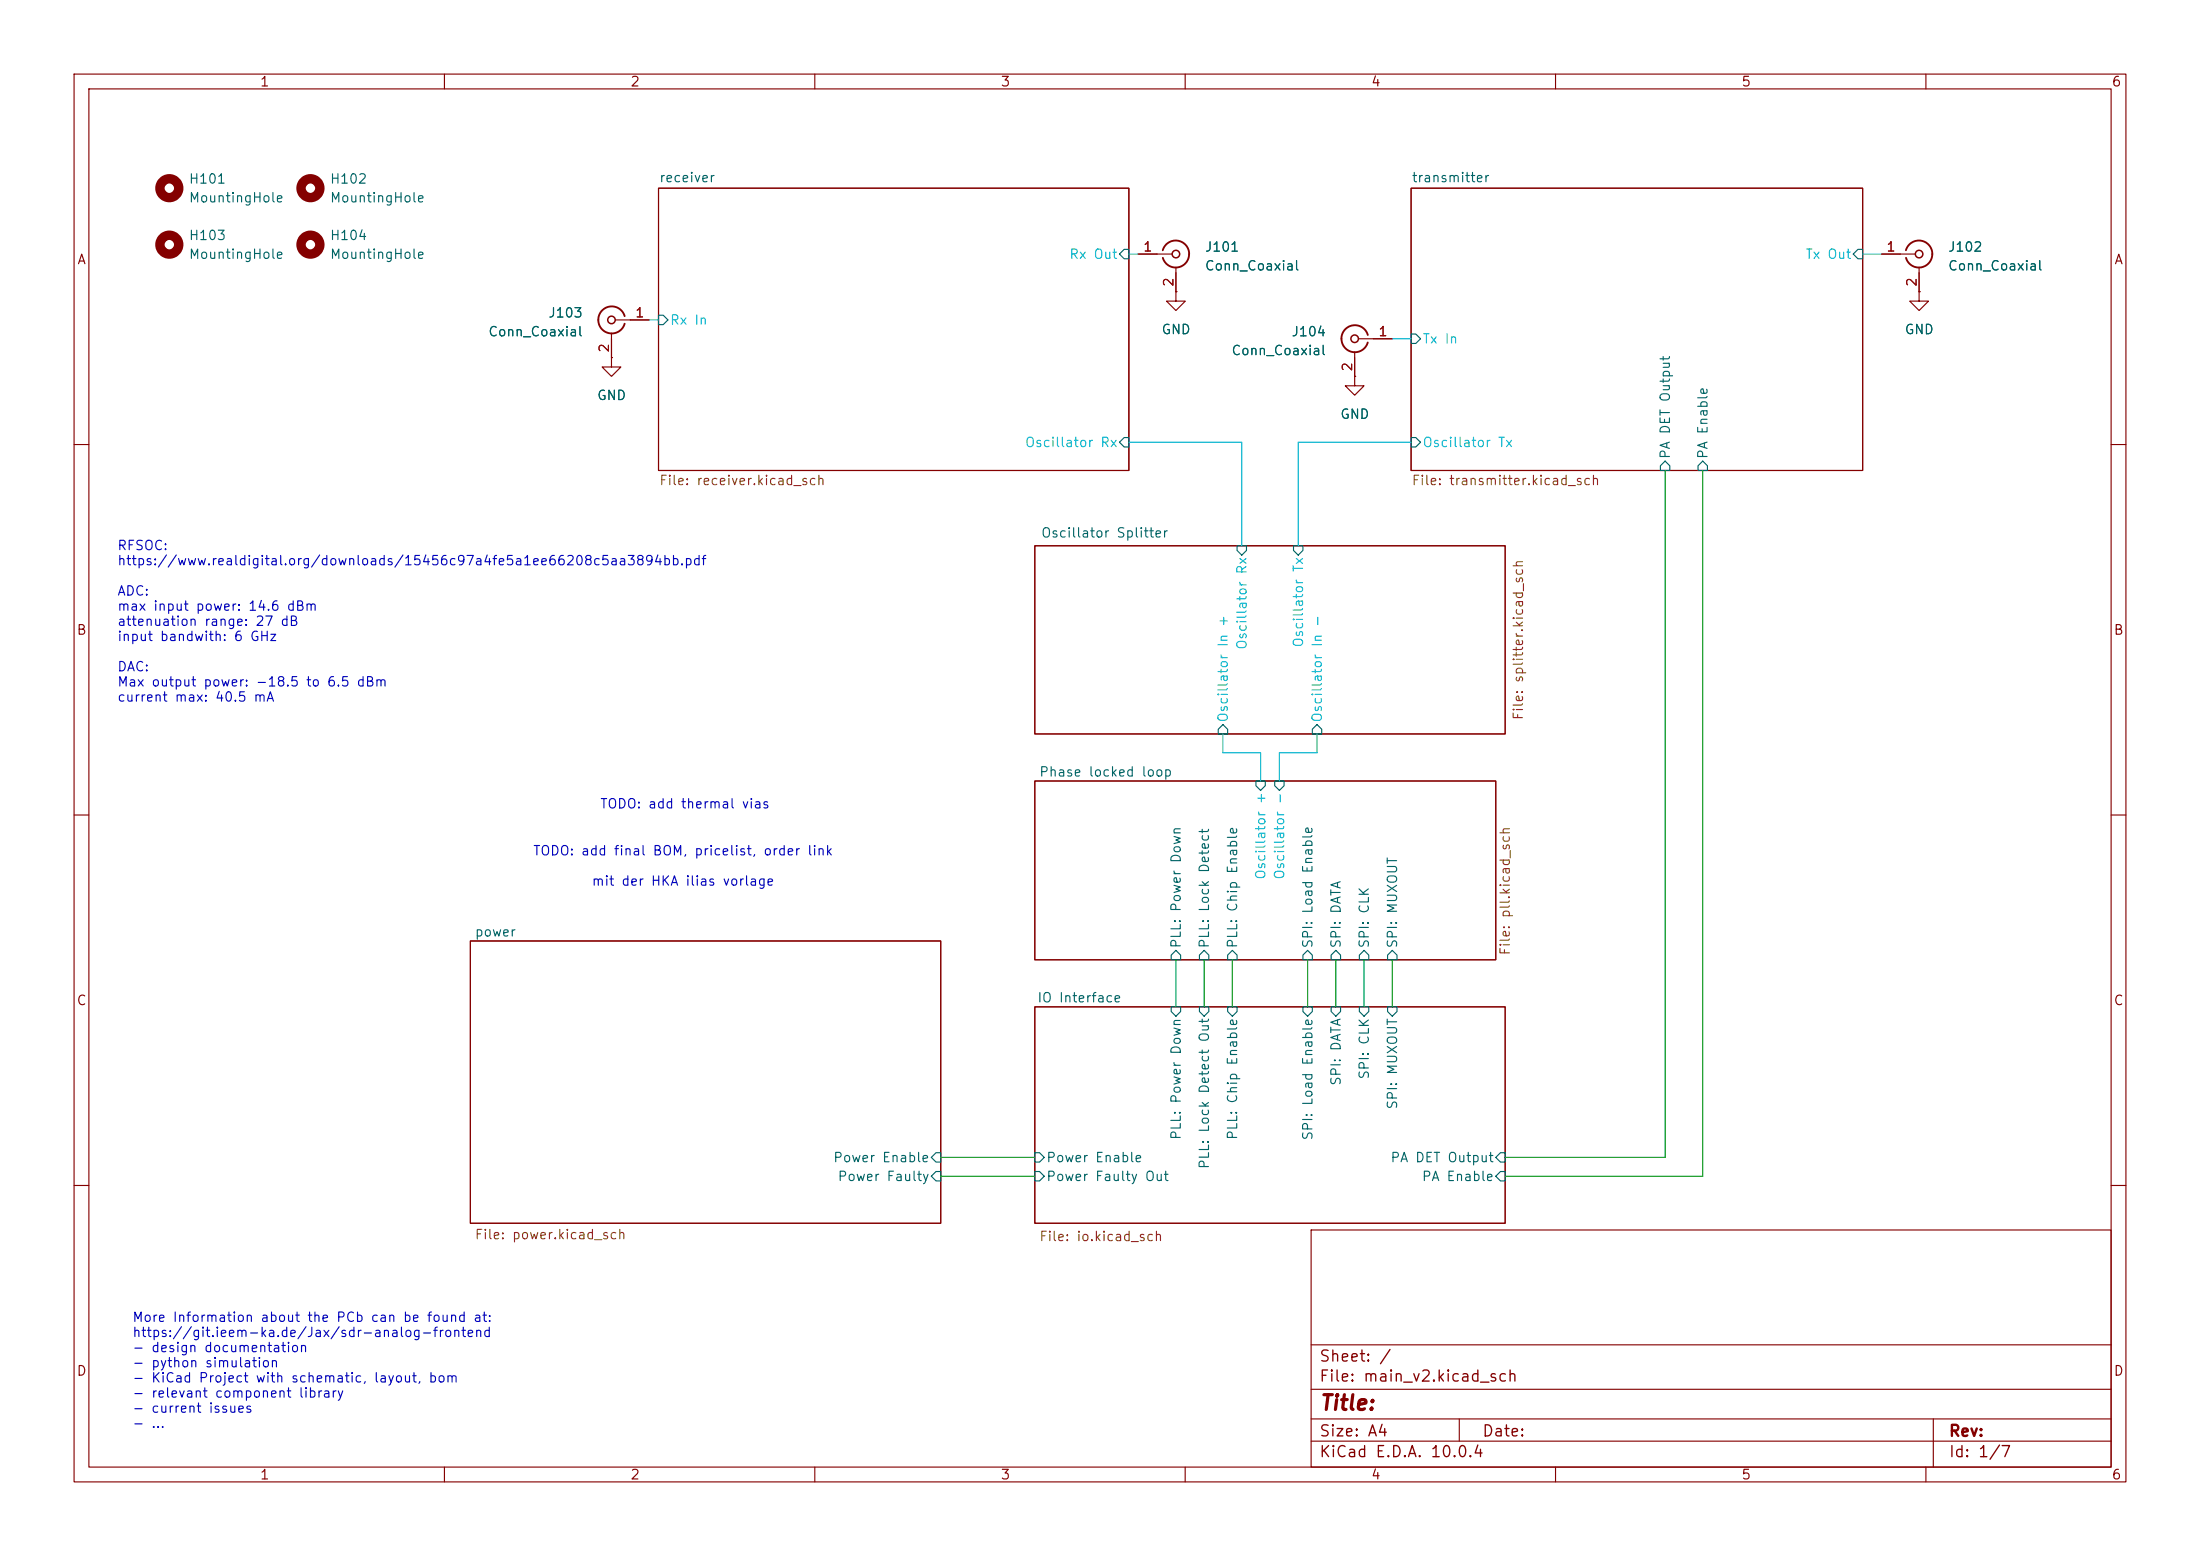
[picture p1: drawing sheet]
(kicad_sch
 (version 20260306)
 (generator "eeschema")
 (generator_version "10.0")
 (paper "A4")
 (lib_symbols
  (symbol "Connector:Conn_Coaxial"
   (pin_names
    (offset 1.016) (hide yes)) (exclude_from_sim no) (in_bom yes) (on_board yes)
   (in_pos_files yes)
   (duplicate_pin_numbers_are_jumpers no)
   (property "Reference" "J" (at 0.254 3.048 0) (show_name no) (do_not_autoplace no) (effects (font (size 1.27 1.27))))
   (property "Value" "Conn_Coaxial" (at 2.921 0 90) (show_name no) (do_not_autoplace no) (effects (font (size 1.27 1.27))))
   (property "Footprint" "" (at 0 0 0) (show_name no) (do_not_autoplace no) (hide yes) (effects (font (size 1.27 1.27))))
   (property "Datasheet" "" (at 0 0 0) (show_name no) (do_not_autoplace no) (hide yes) (effects (font (size 1.27 1.27))))
   (property "Description" "coaxial connector (BNC, SMA, SMB, SMC, Cinch/RCA, LEMO, ...)" (at 0 0 0) (show_name no) (do_not_autoplace no) (hide yes) (effects (font (size 1.27 1.27))))
   (symbol "Conn_Coaxial_0_1"
    (polyline (pts (xy -2.54 0) (xy -0.508 0)) (stroke (width 0) (type default)) (fill (type none)))
    (arc (start 1.778 0) (mid 0.222 -1.8079) (end -1.778 -0.508) (stroke (width 0.254) (type default)) (fill (type none)))
    (arc (start -1.778 0.508) (mid 0.2221 1.8084) (end 1.778 0) (stroke (width 0.254) (type default)) (fill (type none)))
    (circle (center 0 0) (radius 0.508) (stroke (width 0.2032) (type default)) (fill (type none)))
    (polyline (pts (xy 0 -2.54) (xy 0 -1.778)) (stroke (width 0) (type default)) (fill (type none))))
   (symbol "Conn_Coaxial_1_1"
    (pin passive line (at -5.08 0 0) (length 2.54) (name "In" (effects (font (size 1.27 1.27)))) (number "1" (effects (font (size 1.27 1.27)))))
    (pin passive line (at 0 -5.08 90) (length 2.54) (name "Ext" (effects (font (size 1.27 1.27)))) (number "2" (effects (font (size 1.27 1.27))))))
   (embedded_fonts no))
  (symbol "Mechanical:MountingHole"
   (pin_names
    (offset 1.016)) (exclude_from_sim no) (in_bom no) (on_board yes)
   (in_pos_files yes)
   (duplicate_pin_numbers_are_jumpers no)
   (property "Reference" "H" (at 0 5.08 0) (show_name no) (do_not_autoplace no) (effects (font (size 1.27 1.27))))
   (property "Value" "MountingHole" (at 0 3.175 0) (show_name no) (do_not_autoplace no) (effects (font (size 1.27 1.27))))
   (property "Footprint" "" (at 0 0 0) (show_name no) (do_not_autoplace no) (hide yes) (effects (font (size 1.27 1.27))))
   (property "Datasheet" "" (at 0 0 0) (show_name no) (do_not_autoplace no) (hide yes) (effects (font (size 1.27 1.27))))
   (property "Description" "Mounting Hole without connection" (at 0 0 0) (show_name no) (do_not_autoplace no) (hide yes) (effects (font (size 1.27 1.27))))
   (symbol "MountingHole_0_1"
    (circle (center 0 0) (radius 1.27) (stroke (width 1.27) (type default)) (fill (type none))))
   (embedded_fonts no))
  (symbol "power:GND"
   (power global)
   (pin_numbers (hide yes))
   (pin_names
    (offset 0) (hide yes)) (exclude_from_sim no) (in_bom yes) (on_board yes)
   (in_pos_files yes)
   (duplicate_pin_numbers_are_jumpers no)
   (property "Reference" "#PWR" (at 0 -6.35 0) (show_name no) (do_not_autoplace no) (hide yes) (effects (font (size 1.27 1.27))))
   (property "Value" "GND" (at 0 -3.81 0) (show_name no) (do_not_autoplace no) (effects (font (size 1.27 1.27))))
   (property "Footprint" "" (at 0 0 0) (show_name no) (do_not_autoplace no) (hide yes) (effects (font (size 1.27 1.27))))
   (property "Datasheet" "" (at 0 0 0) (show_name no) (do_not_autoplace no) (hide yes) (effects (font (size 1.27 1.27))))
   (property "Description" "Power symbol creates a global label with name \"GND\" , ground" (at 0 0 0) (show_name no) (do_not_autoplace no) (hide yes) (effects (font (size 1.27 1.27))))
   (symbol "GND_0_1"
    (polyline (pts (xy 0 0) (xy 0 -1.27) (xy 1.27 -1.27) (xy 0 -2.54) (xy -1.27 -1.27) (xy 0 -1.27)) (stroke (width 0) (type default)) (fill (type none))))
   (symbol "GND_1_1"
    (pin power_in line (at 0 0 270) (length 0) (name "" (effects (font (size 1.27 1.27)))) (number "1" (effects (font (size 1.27 1.27))))))
   (embedded_fonts no)))
 (text "TODO: add final BOM, pricelist, order link\n\nmit der HKA ilias vorlage"
  (exclude_from_sim no)
  (at 92.202 117.094 0)
  (effects (font (size 1.27 1.27))))
 (text "TODO: add thermal vias"
  (exclude_from_sim no)
  (at 92.456 108.712 0)
  (effects (font (size 1.27 1.27))))
 (text "More Information about the PCb can be found at:\nhttps://git.ieem-ka.de/Jax/sdr-analog-frontend\n- design documentation\n- python simulation\n- KiCad Project with schematic, layout, bom\n- relevant component library\n- current issues\n- ..."
  (exclude_from_sim no)
  (at 17.78 185.166 0)
  (effects (font (size 1.27 1.27)) (justify left)))
 (text "RFSOC:\nhttps://www.realdigital.org/downloads/15456c97a4fe5a1ee66208c5aa3894bb.pdf\n\nADC:\nmax input power: 14.6 dBm\nattenuation range: 27 dB\ninput bandwith: 6 GHz\n\nDAC:\nMax output power: -18.5 to 6.5 dBm\ncurrent max: 40.5 mA\n"
  (exclude_from_sim no)
  (at 15.748 84.074 0)
  (effects (font (size 1.27 1.27)) (justify left)))
 (wire
  (pts (xy 176.53 129.54) (xy 176.53 135.89))
  (stroke (width 0) (type default)))
 (wire
  (pts (xy 170.18 101.6) (xy 165.1 101.6))
  (stroke (width 0) (type default)))
 (wire
  (pts (xy 172.72 105.41) (xy 172.72 101.6))
  (stroke (width 0) (type default)))
 (wire
  (pts (xy 180.34 129.54) (xy 180.34 135.89))
  (stroke (width 0) (type default)))
 (wire
  (pts (xy 224.79 63.5) (xy 224.79 156.21))
  (stroke (width 0) (type default)))
 (wire
  (pts (xy 127 156.21) (xy 139.7 156.21))
  (stroke (width 0) (type default)))
 (wire
  (pts (xy 175.26 59.69) (xy 190.5 59.69))
  (stroke (width 0) (type default)))
 (wire
  (pts (xy 172.72 101.6) (xy 177.8 101.6))
  (stroke (width 0) (type default)))
 (wire
  (pts (xy 229.87 63.5) (xy 229.87 158.75))
  (stroke (width 0) (type default)))
 (wire
  (pts (xy 254 34.29) (xy 251.46 34.29))
  (stroke (width 0) (type default)))
 (wire
  (pts (xy 152.4 59.69) (xy 167.64 59.69))
  (stroke (width 0) (type default)))
 (wire
  (pts (xy 165.1 101.6) (xy 165.1 99.06))
  (stroke (width 0) (type default)))
 (wire
  (pts (xy 184.15 129.54) (xy 184.15 135.89))
  (stroke (width 0) (type default)))
 (wire
  (pts (xy 87.63 43.18) (xy 88.9 43.18))
  (stroke (width 0) (type default)))
 (wire
  (pts (xy 187.96 45.72) (xy 190.5 45.72))
  (stroke (width 0) (type default)))
 (wire
  (pts (xy 127 158.75) (xy 139.7 158.75))
  (stroke (width 0) (type default)))
 (wire
  (pts (xy 229.87 158.75) (xy 203.2 158.75))
  (stroke (width 0) (type default)))
 (wire
  (pts (xy 167.64 59.69) (xy 167.64 73.66))
  (stroke (width 0) (type default)))
 (wire
  (pts (xy 224.79 156.21) (xy 203.2 156.21))
  (stroke (width 0) (type default)))
 (wire
  (pts (xy 162.56 129.54) (xy 162.56 135.89))
  (stroke (width 0) (type default)))
 (wire
  (pts (xy 158.75 129.54) (xy 158.75 135.89))
  (stroke (width 0) (type default)))
 (wire
  (pts (xy 153.67 34.29) (xy 152.4 34.29))
  (stroke (width 0) (type default)))
 (wire
  (pts (xy 177.8 101.6) (xy 177.8 99.06))
  (stroke (width 0) (type default)))
 (wire
  (pts (xy 170.18 105.41) (xy 170.18 101.6))
  (stroke (width 0) (type default)))
 (wire
  (pts (xy 187.96 129.54) (xy 187.96 135.89))
  (stroke (width 0) (type default)))
 (wire
  (pts (xy 175.26 59.69) (xy 175.26 73.66))
  (stroke (width 0) (type default)))
 (wire
  (pts (xy 166.37 129.54) (xy 166.37 135.89))
  (stroke (width 0) (type default)))
 (symbol
  (lib_id "Mechanical:MountingHole")
  (at 22.86 33.02 0)
  (unit 1)
  (body_style 1)
  (exclude_from_sim no)
  (in_bom no)
  (on_board yes)
  (in_pos_files yes)
  (dnp no)
  (fields_autoplaced yes)
  (property "Reference" "H103" (at 25.4 31.7499 0) (show_name no) (do_not_autoplace no) (effects (font (size 1.27 1.27)) (justify left)))
  (property "Value" "MountingHole" (at 25.4 34.2899 0) (show_name no) (do_not_autoplace no) (effects (font (size 1.27 1.27)) (justify left)))
  (property "Footprint" "MountingHole:MountingHole_2.2mm_M2" (at 22.86 33.02 0) (hide yes) (show_name no) (do_not_autoplace no) (effects (font (size 1.27 1.27))))
  (property "Datasheet" "" (at 22.86 33.02 0) (hide yes) (show_name no) (do_not_autoplace no) (effects (font (size 1.27 1.27))))
  (property "Description" "Mounting Hole without connection" (at 22.86 33.02 0) (hide yes) (show_name no) (do_not_autoplace no) (effects (font (size 1.27 1.27))))
  (property "Availability" "" (at 22.86 33.02 0) (hide yes) (show_name no) (do_not_autoplace no) (effects (font (size 1.27 1.27))))
  (property "Check_prices" "" (at 22.86 33.02 0) (hide yes) (show_name no) (do_not_autoplace no) (effects (font (size 1.27 1.27))))
  (property "MANUFACTURER" "" (at 22.86 33.02 0) (hide yes) (show_name no) (do_not_autoplace no) (effects (font (size 1.27 1.27))))
  (property "MAXIMUM_PACKAGE_HEIGHT" "" (at 22.86 33.02 0) (hide yes) (show_name no) (do_not_autoplace no) (effects (font (size 1.27 1.27))))
  (property "MF" "" (at 22.86 33.02 0) (hide yes) (show_name no) (do_not_autoplace no) (effects (font (size 1.27 1.27))))
  (property "MP" "" (at 22.86 33.02 0) (hide yes) (show_name no) (do_not_autoplace no) (effects (font (size 1.27 1.27))))
  (property "PARTREV" "" (at 22.86 33.02 0) (hide yes) (show_name no) (do_not_autoplace no) (effects (font (size 1.27 1.27))))
  (property "Price" "" (at 22.86 33.02 0) (hide yes) (show_name no) (do_not_autoplace no) (effects (font (size 1.27 1.27))))
  (property "SNAPEDA_PN" "" (at 22.86 33.02 0) (hide yes) (show_name no) (do_not_autoplace no) (effects (font (size 1.27 1.27))))
  (property "STANDARD" "" (at 22.86 33.02 0) (hide yes) (show_name no) (do_not_autoplace no) (effects (font (size 1.27 1.27))))
  (property "Size" "" (at 22.86 33.02 0) (hide yes) (show_name no) (do_not_autoplace no) (effects (font (size 1.27 1.27))))
  (property "SnapEDA_Link" "" (at 22.86 33.02 0) (hide yes) (show_name no) (do_not_autoplace no) (effects (font (size 1.27 1.27)))))
 (symbol
  (lib_id "Connector:Conn_Coaxial")
  (at 82.55 43.18 0)
  (mirror y)
  (unit 1)
  (body_style 1)
  (exclude_from_sim no)
  (in_bom yes)
  (on_board yes)
  (in_pos_files yes)
  (dnp no)
  (property "Reference" "J103" (at 78.74 42.2031 0) (show_name no) (do_not_autoplace no) (effects (font (size 1.27 1.27)) (justify left)))
  (property "Value" "Conn_Coaxial" (at 78.74 44.7431 0) (show_name no) (do_not_autoplace no) (effects (font (size 1.27 1.27)) (justify left)))
  (property "Footprint" "Connector_Coaxial:SMA_Amphenol_132289_EdgeMount" (at 82.55 43.18 0) (hide yes) (show_name no) (do_not_autoplace no) (effects (font (size 1.27 1.27))))
  (property "Datasheet" "" (at 82.55 43.18 0) (hide yes) (show_name no) (do_not_autoplace no) (effects (font (size 1.27 1.27))))
  (property "Description" "coaxial connector (BNC, SMA, SMB, SMC, Cinch/RCA, LEMO, ...)" (at 82.55 43.18 0) (hide yes) (show_name no) (do_not_autoplace no) (effects (font (size 1.27 1.27))))
  (property "Availability" "" (at 82.55 43.18 0) (hide yes) (show_name no) (do_not_autoplace no) (effects (font (size 1.27 1.27))))
  (property "Check_prices" "" (at 82.55 43.18 0) (hide yes) (show_name no) (do_not_autoplace no) (effects (font (size 1.27 1.27))))
  (property "MANUFACTURER" "" (at 82.55 43.18 0) (hide yes) (show_name no) (do_not_autoplace no) (effects (font (size 1.27 1.27))))
  (property "MAXIMUM_PACKAGE_HEIGHT" "" (at 82.55 43.18 0) (hide yes) (show_name no) (do_not_autoplace no) (effects (font (size 1.27 1.27))))
  (property "MF" "" (at 82.55 43.18 0) (hide yes) (show_name no) (do_not_autoplace no) (effects (font (size 1.27 1.27))))
  (property "MP" "" (at 82.55 43.18 0) (hide yes) (show_name no) (do_not_autoplace no) (effects (font (size 1.27 1.27))))
  (property "PARTREV" "" (at 82.55 43.18 0) (hide yes) (show_name no) (do_not_autoplace no) (effects (font (size 1.27 1.27))))
  (property "Price" "" (at 82.55 43.18 0) (hide yes) (show_name no) (do_not_autoplace no) (effects (font (size 1.27 1.27))))
  (property "SNAPEDA_PN" "" (at 82.55 43.18 0) (hide yes) (show_name no) (do_not_autoplace no) (effects (font (size 1.27 1.27))))
  (property "STANDARD" "" (at 82.55 43.18 0) (hide yes) (show_name no) (do_not_autoplace no) (effects (font (size 1.27 1.27))))
  (property "Size" "" (at 82.55 43.18 0) (hide yes) (show_name no) (do_not_autoplace no) (effects (font (size 1.27 1.27))))
  (property "SnapEDA_Link" "" (at 82.55 43.18 0) (hide yes) (show_name no) (do_not_autoplace no) (effects (font (size 1.27 1.27))))
  (pin "1")
  (pin "2"))
 (symbol
  (lib_id "Mechanical:MountingHole")
  (at 41.91 33.02 0)
  (unit 1)
  (body_style 1)
  (exclude_from_sim no)
  (in_bom no)
  (on_board yes)
  (in_pos_files yes)
  (dnp no)
  (fields_autoplaced yes)
  (property "Reference" "H104" (at 44.45 31.7499 0) (show_name no) (do_not_autoplace no) (effects (font (size 1.27 1.27)) (justify left)))
  (property "Value" "MountingHole" (at 44.45 34.2899 0) (show_name no) (do_not_autoplace no) (effects (font (size 1.27 1.27)) (justify left)))
  (property "Footprint" "MountingHole:MountingHole_2.2mm_M2" (at 41.91 33.02 0) (hide yes) (show_name no) (do_not_autoplace no) (effects (font (size 1.27 1.27))))
  (property "Datasheet" "" (at 41.91 33.02 0) (hide yes) (show_name no) (do_not_autoplace no) (effects (font (size 1.27 1.27))))
  (property "Description" "Mounting Hole without connection" (at 41.91 33.02 0) (hide yes) (show_name no) (do_not_autoplace no) (effects (font (size 1.27 1.27))))
  (property "Availability" "" (at 41.91 33.02 0) (hide yes) (show_name no) (do_not_autoplace no) (effects (font (size 1.27 1.27))))
  (property "Check_prices" "" (at 41.91 33.02 0) (hide yes) (show_name no) (do_not_autoplace no) (effects (font (size 1.27 1.27))))
  (property "MANUFACTURER" "" (at 41.91 33.02 0) (hide yes) (show_name no) (do_not_autoplace no) (effects (font (size 1.27 1.27))))
  (property "MAXIMUM_PACKAGE_HEIGHT" "" (at 41.91 33.02 0) (hide yes) (show_name no) (do_not_autoplace no) (effects (font (size 1.27 1.27))))
  (property "MF" "" (at 41.91 33.02 0) (hide yes) (show_name no) (do_not_autoplace no) (effects (font (size 1.27 1.27))))
  (property "MP" "" (at 41.91 33.02 0) (hide yes) (show_name no) (do_not_autoplace no) (effects (font (size 1.27 1.27))))
  (property "PARTREV" "" (at 41.91 33.02 0) (hide yes) (show_name no) (do_not_autoplace no) (effects (font (size 1.27 1.27))))
  (property "Price" "" (at 41.91 33.02 0) (hide yes) (show_name no) (do_not_autoplace no) (effects (font (size 1.27 1.27))))
  (property "SNAPEDA_PN" "" (at 41.91 33.02 0) (hide yes) (show_name no) (do_not_autoplace no) (effects (font (size 1.27 1.27))))
  (property "STANDARD" "" (at 41.91 33.02 0) (hide yes) (show_name no) (do_not_autoplace no) (effects (font (size 1.27 1.27))))
  (property "Size" "" (at 41.91 33.02 0) (hide yes) (show_name no) (do_not_autoplace no) (effects (font (size 1.27 1.27))))
  (property "SnapEDA_Link" "" (at 41.91 33.02 0) (hide yes) (show_name no) (do_not_autoplace no) (effects (font (size 1.27 1.27)))))
 (symbol
  (lib_id "Connector:Conn_Coaxial")
  (at 158.75 34.29 0)
  (unit 1)
  (body_style 1)
  (exclude_from_sim no)
  (in_bom yes)
  (on_board yes)
  (in_pos_files yes)
  (dnp no)
  (property "Reference" "J101" (at 162.56 33.3131 0) (show_name no) (do_not_autoplace no) (effects (font (size 1.27 1.27)) (justify left)))
  (property "Value" "Conn_Coaxial" (at 162.56 35.8531 0) (show_name no) (do_not_autoplace no) (effects (font (size 1.27 1.27)) (justify left)))
  (property "Footprint" "Connector_Coaxial:SMA_Amphenol_132289_EdgeMount" (at 158.75 34.29 0) (hide yes) (show_name no) (do_not_autoplace no) (effects (font (size 1.27 1.27))))
  (property "Datasheet" "" (at 158.75 34.29 0) (hide yes) (show_name no) (do_not_autoplace no) (effects (font (size 1.27 1.27))))
  (property "Description" "coaxial connector (BNC, SMA, SMB, SMC, Cinch/RCA, LEMO, ...)" (at 158.75 34.29 0) (hide yes) (show_name no) (do_not_autoplace no) (effects (font (size 1.27 1.27))))
  (property "Availability" "" (at 158.75 34.29 0) (hide yes) (show_name no) (do_not_autoplace no) (effects (font (size 1.27 1.27))))
  (property "Check_prices" "" (at 158.75 34.29 0) (hide yes) (show_name no) (do_not_autoplace no) (effects (font (size 1.27 1.27))))
  (property "MANUFACTURER" "" (at 158.75 34.29 0) (hide yes) (show_name no) (do_not_autoplace no) (effects (font (size 1.27 1.27))))
  (property "MAXIMUM_PACKAGE_HEIGHT" "" (at 158.75 34.29 0) (hide yes) (show_name no) (do_not_autoplace no) (effects (font (size 1.27 1.27))))
  (property "MF" "" (at 158.75 34.29 0) (hide yes) (show_name no) (do_not_autoplace no) (effects (font (size 1.27 1.27))))
  (property "MP" "" (at 158.75 34.29 0) (hide yes) (show_name no) (do_not_autoplace no) (effects (font (size 1.27 1.27))))
  (property "PARTREV" "" (at 158.75 34.29 0) (hide yes) (show_name no) (do_not_autoplace no) (effects (font (size 1.27 1.27))))
  (property "Price" "" (at 158.75 34.29 0) (hide yes) (show_name no) (do_not_autoplace no) (effects (font (size 1.27 1.27))))
  (property "SNAPEDA_PN" "" (at 158.75 34.29 0) (hide yes) (show_name no) (do_not_autoplace no) (effects (font (size 1.27 1.27))))
  (property "STANDARD" "" (at 158.75 34.29 0) (hide yes) (show_name no) (do_not_autoplace no) (effects (font (size 1.27 1.27))))
  (property "Size" "" (at 158.75 34.29 0) (hide yes) (show_name no) (do_not_autoplace no) (effects (font (size 1.27 1.27))))
  (property "SnapEDA_Link" "" (at 158.75 34.29 0) (hide yes) (show_name no) (do_not_autoplace no) (effects (font (size 1.27 1.27))))
  (pin "1")
  (pin "2"))
 (symbol
  (lib_id "power:GND")
  (at 182.88 50.8 0)
  (mirror y)
  (unit 1)
  (body_style 1)
  (exclude_from_sim no)
  (in_bom yes)
  (on_board yes)
  (in_pos_files yes)
  (dnp no)
  (fields_autoplaced yes)
  (property "Reference" "#PWR0104" (at 182.88 57.15 0) (hide yes) (show_name no) (do_not_autoplace no) (effects (font (size 1.27 1.27))))
  (property "Value" "GND" (at 182.88 55.88 0) (show_name no) (do_not_autoplace no) (effects (font (size 1.27 1.27))))
  (property "Footprint" "" (at 182.88 50.8 0) (hide yes) (show_name no) (do_not_autoplace no) (effects (font (size 1.27 1.27))))
  (property "Datasheet" "" (at 182.88 50.8 0) (hide yes) (show_name no) (do_not_autoplace no) (effects (font (size 1.27 1.27))))
  (property "Description" "Power symbol creates a global label with name \"GND\" , ground" (at 182.88 50.8 0) (hide yes) (show_name no) (do_not_autoplace no) (effects (font (size 1.27 1.27))))
  (pin "1"))
 (symbol
  (lib_id "power:GND")
  (at 259.08 39.37 0)
  (unit 1)
  (body_style 1)
  (exclude_from_sim no)
  (in_bom yes)
  (on_board yes)
  (in_pos_files yes)
  (dnp no)
  (fields_autoplaced yes)
  (property "Reference" "#PWR0102" (at 259.08 45.72 0) (hide yes) (show_name no) (do_not_autoplace no) (effects (font (size 1.27 1.27))))
  (property "Value" "GND" (at 259.08 44.45 0) (show_name no) (do_not_autoplace no) (effects (font (size 1.27 1.27))))
  (property "Footprint" "" (at 259.08 39.37 0) (hide yes) (show_name no) (do_not_autoplace no) (effects (font (size 1.27 1.27))))
  (property "Datasheet" "" (at 259.08 39.37 0) (hide yes) (show_name no) (do_not_autoplace no) (effects (font (size 1.27 1.27))))
  (property "Description" "Power symbol creates a global label with name \"GND\" , ground" (at 259.08 39.37 0) (hide yes) (show_name no) (do_not_autoplace no) (effects (font (size 1.27 1.27))))
  (pin "1"))
 (symbol
  (lib_id "Connector:Conn_Coaxial")
  (at 182.88 45.72 0)
  (mirror y)
  (unit 1)
  (body_style 1)
  (exclude_from_sim no)
  (in_bom yes)
  (on_board yes)
  (in_pos_files yes)
  (dnp no)
  (property "Reference" "J104" (at 179.07 44.7431 0) (show_name no) (do_not_autoplace no) (effects (font (size 1.27 1.27)) (justify left)))
  (property "Value" "Conn_Coaxial" (at 179.07 47.2831 0) (show_name no) (do_not_autoplace no) (effects (font (size 1.27 1.27)) (justify left)))
  (property "Footprint" "Connector_Coaxial:SMA_Amphenol_132289_EdgeMount" (at 182.88 45.72 0) (hide yes) (show_name no) (do_not_autoplace no) (effects (font (size 1.27 1.27))))
  (property "Datasheet" "" (at 182.88 45.72 0) (hide yes) (show_name no) (do_not_autoplace no) (effects (font (size 1.27 1.27))))
  (property "Description" "coaxial connector (BNC, SMA, SMB, SMC, Cinch/RCA, LEMO, ...)" (at 182.88 45.72 0) (hide yes) (show_name no) (do_not_autoplace no) (effects (font (size 1.27 1.27))))
  (property "Availability" "" (at 182.88 45.72 0) (hide yes) (show_name no) (do_not_autoplace no) (effects (font (size 1.27 1.27))))
  (property "Check_prices" "" (at 182.88 45.72 0) (hide yes) (show_name no) (do_not_autoplace no) (effects (font (size 1.27 1.27))))
  (property "MANUFACTURER" "" (at 182.88 45.72 0) (hide yes) (show_name no) (do_not_autoplace no) (effects (font (size 1.27 1.27))))
  (property "MAXIMUM_PACKAGE_HEIGHT" "" (at 182.88 45.72 0) (hide yes) (show_name no) (do_not_autoplace no) (effects (font (size 1.27 1.27))))
  (property "MF" "" (at 182.88 45.72 0) (hide yes) (show_name no) (do_not_autoplace no) (effects (font (size 1.27 1.27))))
  (property "MP" "" (at 182.88 45.72 0) (hide yes) (show_name no) (do_not_autoplace no) (effects (font (size 1.27 1.27))))
  (property "PARTREV" "" (at 182.88 45.72 0) (hide yes) (show_name no) (do_not_autoplace no) (effects (font (size 1.27 1.27))))
  (property "Price" "" (at 182.88 45.72 0) (hide yes) (show_name no) (do_not_autoplace no) (effects (font (size 1.27 1.27))))
  (property "SNAPEDA_PN" "" (at 182.88 45.72 0) (hide yes) (show_name no) (do_not_autoplace no) (effects (font (size 1.27 1.27))))
  (property "STANDARD" "" (at 182.88 45.72 0) (hide yes) (show_name no) (do_not_autoplace no) (effects (font (size 1.27 1.27))))
  (property "Size" "" (at 182.88 45.72 0) (hide yes) (show_name no) (do_not_autoplace no) (effects (font (size 1.27 1.27))))
  (property "SnapEDA_Link" "" (at 182.88 45.72 0) (hide yes) (show_name no) (do_not_autoplace no) (effects (font (size 1.27 1.27))))
  (pin "1")
  (pin "2"))
 (symbol
  (lib_id "Connector:Conn_Coaxial")
  (at 259.08 34.29 0)
  (unit 1)
  (body_style 1)
  (exclude_from_sim no)
  (in_bom yes)
  (on_board yes)
  (in_pos_files yes)
  (dnp no)
  (property "Reference" "J102" (at 262.89 33.3131 0) (show_name no) (do_not_autoplace no) (effects (font (size 1.27 1.27)) (justify left)))
  (property "Value" "Conn_Coaxial" (at 262.89 35.8531 0) (show_name no) (do_not_autoplace no) (effects (font (size 1.27 1.27)) (justify left)))
  (property "Footprint" "Connector_Coaxial:SMA_Amphenol_132289_EdgeMount" (at 259.08 34.29 0) (hide yes) (show_name no) (do_not_autoplace no) (effects (font (size 1.27 1.27))))
  (property "Datasheet" "" (at 259.08 34.29 0) (hide yes) (show_name no) (do_not_autoplace no) (effects (font (size 1.27 1.27))))
  (property "Description" "coaxial connector (BNC, SMA, SMB, SMC, Cinch/RCA, LEMO, ...)" (at 259.08 34.29 0) (hide yes) (show_name no) (do_not_autoplace no) (effects (font (size 1.27 1.27))))
  (property "Availability" "" (at 259.08 34.29 0) (hide yes) (show_name no) (do_not_autoplace no) (effects (font (size 1.27 1.27))))
  (property "Check_prices" "" (at 259.08 34.29 0) (hide yes) (show_name no) (do_not_autoplace no) (effects (font (size 1.27 1.27))))
  (property "MANUFACTURER" "" (at 259.08 34.29 0) (hide yes) (show_name no) (do_not_autoplace no) (effects (font (size 1.27 1.27))))
  (property "MAXIMUM_PACKAGE_HEIGHT" "" (at 259.08 34.29 0) (hide yes) (show_name no) (do_not_autoplace no) (effects (font (size 1.27 1.27))))
  (property "MF" "" (at 259.08 34.29 0) (hide yes) (show_name no) (do_not_autoplace no) (effects (font (size 1.27 1.27))))
  (property "MP" "" (at 259.08 34.29 0) (hide yes) (show_name no) (do_not_autoplace no) (effects (font (size 1.27 1.27))))
  (property "PARTREV" "" (at 259.08 34.29 0) (hide yes) (show_name no) (do_not_autoplace no) (effects (font (size 1.27 1.27))))
  (property "Price" "" (at 259.08 34.29 0) (hide yes) (show_name no) (do_not_autoplace no) (effects (font (size 1.27 1.27))))
  (property "SNAPEDA_PN" "" (at 259.08 34.29 0) (hide yes) (show_name no) (do_not_autoplace no) (effects (font (size 1.27 1.27))))
  (property "STANDARD" "" (at 259.08 34.29 0) (hide yes) (show_name no) (do_not_autoplace no) (effects (font (size 1.27 1.27))))
  (property "Size" "" (at 259.08 34.29 0) (hide yes) (show_name no) (do_not_autoplace no) (effects (font (size 1.27 1.27))))
  (property "SnapEDA_Link" "" (at 259.08 34.29 0) (hide yes) (show_name no) (do_not_autoplace no) (effects (font (size 1.27 1.27))))
  (pin "1")
  (pin "2"))
 (symbol
  (lib_id "power:GND")
  (at 158.75 39.37 0)
  (mirror y)
  (unit 1)
  (body_style 1)
  (exclude_from_sim no)
  (in_bom yes)
  (on_board yes)
  (in_pos_files yes)
  (dnp no)
  (fields_autoplaced yes)
  (property "Reference" "#PWR0101" (at 158.75 45.72 0) (hide yes) (show_name no) (do_not_autoplace no) (effects (font (size 1.27 1.27))))
  (property "Value" "GND" (at 158.75 44.45 0) (show_name no) (do_not_autoplace no) (effects (font (size 1.27 1.27))))
  (property "Footprint" "" (at 158.75 39.37 0) (hide yes) (show_name no) (do_not_autoplace no) (effects (font (size 1.27 1.27))))
  (property "Datasheet" "" (at 158.75 39.37 0) (hide yes) (show_name no) (do_not_autoplace no) (effects (font (size 1.27 1.27))))
  (property "Description" "Power symbol creates a global label with name \"GND\" , ground" (at 158.75 39.37 0) (hide yes) (show_name no) (do_not_autoplace no) (effects (font (size 1.27 1.27))))
  (pin "1"))
 (symbol
  (lib_id "power:GND")
  (at 82.55 48.26 0)
  (mirror y)
  (unit 1)
  (body_style 1)
  (exclude_from_sim no)
  (in_bom yes)
  (on_board yes)
  (in_pos_files yes)
  (dnp no)
  (fields_autoplaced yes)
  (property "Reference" "#PWR0103" (at 82.55 54.61 0) (hide yes) (show_name no) (do_not_autoplace no) (effects (font (size 1.27 1.27))))
  (property "Value" "GND" (at 82.55 53.34 0) (show_name no) (do_not_autoplace no) (effects (font (size 1.27 1.27))))
  (property "Footprint" "" (at 82.55 48.26 0) (hide yes) (show_name no) (do_not_autoplace no) (effects (font (size 1.27 1.27))))
  (property "Datasheet" "" (at 82.55 48.26 0) (hide yes) (show_name no) (do_not_autoplace no) (effects (font (size 1.27 1.27))))
  (property "Description" "Power symbol creates a global label with name \"GND\" , ground" (at 82.55 48.26 0) (hide yes) (show_name no) (do_not_autoplace no) (effects (font (size 1.27 1.27))))
  (pin "1"))
 (symbol
  (lib_id "Mechanical:MountingHole")
  (at 22.86 25.4 0)
  (unit 1)
  (body_style 1)
  (exclude_from_sim no)
  (in_bom no)
  (on_board yes)
  (in_pos_files yes)
  (dnp no)
  (fields_autoplaced yes)
  (property "Reference" "H101" (at 25.4 24.1299 0) (show_name no) (do_not_autoplace no) (effects (font (size 1.27 1.27)) (justify left)))
  (property "Value" "MountingHole" (at 25.4 26.6699 0) (show_name no) (do_not_autoplace no) (effects (font (size 1.27 1.27)) (justify left)))
  (property "Footprint" "MountingHole:MountingHole_2.2mm_M2" (at 22.86 25.4 0) (hide yes) (show_name no) (do_not_autoplace no) (effects (font (size 1.27 1.27))))
  (property "Datasheet" "" (at 22.86 25.4 0) (hide yes) (show_name no) (do_not_autoplace no) (effects (font (size 1.27 1.27))))
  (property "Description" "Mounting Hole without connection" (at 22.86 25.4 0) (hide yes) (show_name no) (do_not_autoplace no) (effects (font (size 1.27 1.27))))
  (property "Availability" "" (at 22.86 25.4 0) (hide yes) (show_name no) (do_not_autoplace no) (effects (font (size 1.27 1.27))))
  (property "Check_prices" "" (at 22.86 25.4 0) (hide yes) (show_name no) (do_not_autoplace no) (effects (font (size 1.27 1.27))))
  (property "MANUFACTURER" "" (at 22.86 25.4 0) (hide yes) (show_name no) (do_not_autoplace no) (effects (font (size 1.27 1.27))))
  (property "MAXIMUM_PACKAGE_HEIGHT" "" (at 22.86 25.4 0) (hide yes) (show_name no) (do_not_autoplace no) (effects (font (size 1.27 1.27))))
  (property "MF" "" (at 22.86 25.4 0) (hide yes) (show_name no) (do_not_autoplace no) (effects (font (size 1.27 1.27))))
  (property "MP" "" (at 22.86 25.4 0) (hide yes) (show_name no) (do_not_autoplace no) (effects (font (size 1.27 1.27))))
  (property "PARTREV" "" (at 22.86 25.4 0) (hide yes) (show_name no) (do_not_autoplace no) (effects (font (size 1.27 1.27))))
  (property "Price" "" (at 22.86 25.4 0) (hide yes) (show_name no) (do_not_autoplace no) (effects (font (size 1.27 1.27))))
  (property "SNAPEDA_PN" "" (at 22.86 25.4 0) (hide yes) (show_name no) (do_not_autoplace no) (effects (font (size 1.27 1.27))))
  (property "STANDARD" "" (at 22.86 25.4 0) (hide yes) (show_name no) (do_not_autoplace no) (effects (font (size 1.27 1.27))))
  (property "Size" "" (at 22.86 25.4 0) (hide yes) (show_name no) (do_not_autoplace no) (effects (font (size 1.27 1.27))))
  (property "SnapEDA_Link" "" (at 22.86 25.4 0) (hide yes) (show_name no) (do_not_autoplace no) (effects (font (size 1.27 1.27)))))
 (symbol
  (lib_id "Mechanical:MountingHole")
  (at 41.91 25.4 0)
  (unit 1)
  (body_style 1)
  (exclude_from_sim no)
  (in_bom no)
  (on_board yes)
  (in_pos_files yes)
  (dnp no)
  (fields_autoplaced yes)
  (property "Reference" "H102" (at 44.45 24.1299 0) (show_name no) (do_not_autoplace no) (effects (font (size 1.27 1.27)) (justify left)))
  (property "Value" "MountingHole" (at 44.45 26.6699 0) (show_name no) (do_not_autoplace no) (effects (font (size 1.27 1.27)) (justify left)))
  (property "Footprint" "MountingHole:MountingHole_2.2mm_M2" (at 41.91 25.4 0) (hide yes) (show_name no) (do_not_autoplace no) (effects (font (size 1.27 1.27))))
  (property "Datasheet" "" (at 41.91 25.4 0) (hide yes) (show_name no) (do_not_autoplace no) (effects (font (size 1.27 1.27))))
  (property "Description" "Mounting Hole without connection" (at 41.91 25.4 0) (hide yes) (show_name no) (do_not_autoplace no) (effects (font (size 1.27 1.27))))
  (property "Availability" "" (at 41.91 25.4 0) (hide yes) (show_name no) (do_not_autoplace no) (effects (font (size 1.27 1.27))))
  (property "Check_prices" "" (at 41.91 25.4 0) (hide yes) (show_name no) (do_not_autoplace no) (effects (font (size 1.27 1.27))))
  (property "MANUFACTURER" "" (at 41.91 25.4 0) (hide yes) (show_name no) (do_not_autoplace no) (effects (font (size 1.27 1.27))))
  (property "MAXIMUM_PACKAGE_HEIGHT" "" (at 41.91 25.4 0) (hide yes) (show_name no) (do_not_autoplace no) (effects (font (size 1.27 1.27))))
  (property "MF" "" (at 41.91 25.4 0) (hide yes) (show_name no) (do_not_autoplace no) (effects (font (size 1.27 1.27))))
  (property "MP" "" (at 41.91 25.4 0) (hide yes) (show_name no) (do_not_autoplace no) (effects (font (size 1.27 1.27))))
  (property "PARTREV" "" (at 41.91 25.4 0) (hide yes) (show_name no) (do_not_autoplace no) (effects (font (size 1.27 1.27))))
  (property "Price" "" (at 41.91 25.4 0) (hide yes) (show_name no) (do_not_autoplace no) (effects (font (size 1.27 1.27))))
  (property "SNAPEDA_PN" "" (at 41.91 25.4 0) (hide yes) (show_name no) (do_not_autoplace no) (effects (font (size 1.27 1.27))))
  (property "STANDARD" "" (at 41.91 25.4 0) (hide yes) (show_name no) (do_not_autoplace no) (effects (font (size 1.27 1.27))))
  (property "Size" "" (at 41.91 25.4 0) (hide yes) (show_name no) (do_not_autoplace no) (effects (font (size 1.27 1.27))))
  (property "SnapEDA_Link" "" (at 41.91 25.4 0) (hide yes) (show_name no) (do_not_autoplace no) (effects (font (size 1.27 1.27)))))
 (sheet
  (at 139.7 135.89)
  (size 63.5 29.21)
  (exclude_from_sim no)
  (in_bom yes)
  (on_board yes)
  (dnp no)
  (stroke (width 0.1524) (type solid))
  (fill (color 0 0 0 0))
  (property "Sheetname" "IO Interface" (at 139.954 135.382 0) (show_name no) (do_not_autoplace no) (effects (font (size 1.27 1.27)) (justify left bottom)))
  (property "Sheetfile" "io.kicad_sch" (at 140.208 166.116 0) (show_name no) (do_not_autoplace no) (effects (font (size 1.27 1.27)) (justify left top)))
  (pin "SPI: DATA" input (at 180.34 135.89 90) (effects (font (size 1.27 1.27)) (justify right)))
  (pin "SPI: CLK" input (at 184.15 135.89 90) (effects (font (size 1.27 1.27)) (justify right)))
  (pin "SPI: Load Enable" input (at 176.53 135.89 90) (effects (font (size 1.27 1.27)) (justify right)))
  (pin "PLL: Lock Detect Out" input (at 162.56 135.89 90) (effects (font (size 1.27 1.27)) (justify right)))
  (pin "PLL: Power Down" input (at 158.75 135.89 90) (effects (font (size 1.27 1.27)) (justify right)))
  (pin "PLL: Chip Enable" input (at 166.37 135.89 90) (effects (font (size 1.27 1.27)) (justify right)))
  (pin "PA DET Output" input (at 203.2 156.21 0) (effects (font (size 1.27 1.27)) (justify right)))
  (pin "PA Enable" input (at 203.2 158.75 0) (effects (font (size 1.27 1.27)) (justify right)))
  (pin "Power Enable" input (at 139.7 156.21 180) (effects (font (size 1.27 1.27)) (justify left)))
  (pin "Power Faulty Out" input (at 139.7 158.75 180) (effects (font (size 1.27 1.27)) (justify left)))
  (pin "SPI: MUXOUT" input (at 187.96 135.89 90) (effects (font (size 1.27 1.27)) (justify right))))
 (sheet
  (at 88.9 25.4)
  (size 63.5 38.1)
  (exclude_from_sim no)
  (in_bom yes)
  (on_board yes)
  (dnp no)
  (fields_autoplaced yes)
  (stroke (width 0.1524) (type solid))
  (fill (color 0 0 0 0))
  (property "Sheetname" "receiver" (at 88.9 24.6884 0) (show_name no) (do_not_autoplace no) (effects (font (size 1.27 1.27)) (justify left bottom)))
  (property "Sheetfile" "receiver.kicad_sch" (at 88.9 64.0846 0) (show_name no) (do_not_autoplace no) (effects (font (size 1.27 1.27)) (justify left top)))
  (pin "Oscillator Rx" input (at 152.4 59.69 0) (effects (font (size 1.27 1.27)) (justify right)))
  (pin "Rx In" input (at 88.9 43.18 180) (effects (font (size 1.27 1.27)) (justify left)))
  (pin "Rx Out" input (at 152.4 34.29 0) (effects (font (size 1.27 1.27)) (justify right))))
 (sheet
  (at 139.7 105.41)
  (size 62.23 24.13)
  (exclude_from_sim no)
  (in_bom yes)
  (on_board yes)
  (dnp no)
  (stroke (width 0.1524) (type solid))
  (fill (color 0 0 0 0))
  (property "Sheetname" "Phase locked loop" (at 140.208 104.902 0) (show_name no) (do_not_autoplace no) (effects (font (size 1.27 1.27)) (justify left bottom)))
  (property "Sheetfile" "pll.kicad_sch" (at 202.438 129.032 90) (show_name no) (do_not_autoplace no) (effects (font (size 1.27 1.27)) (justify left top)))
  (pin "PLL: Chip Enable" input (at 166.37 129.54 270) (effects (font (size 1.27 1.27)) (justify left)))
  (pin "PLL: Lock Detect" input (at 162.56 129.54 270) (effects (font (size 1.27 1.27)) (justify left)))
  (pin "PLL: Power Down" input (at 158.75 129.54 270) (effects (font (size 1.27 1.27)) (justify left)))
  (pin "SPI: CLK" input (at 184.15 129.54 270) (effects (font (size 1.27 1.27)) (justify left)))
  (pin "SPI: DATA" input (at 180.34 129.54 270) (effects (font (size 1.27 1.27)) (justify left)))
  (pin "SPI: Load Enable" input (at 176.53 129.54 270) (effects (font (size 1.27 1.27)) (justify left)))
  (pin "Oscillator +" input (at 170.18 105.41 90) (effects (font (size 1.27 1.27)) (justify right)))
  (pin "Oscillator -" input (at 172.72 105.41 90) (effects (font (size 1.27 1.27)) (justify right)))
  (pin "SPI: MUXOUT" input (at 187.96 129.54 270) (effects (font (size 1.27 1.27)) (justify left))))
 (sheet
  (at 139.7 73.66)
  (size 63.5 25.4)
  (exclude_from_sim no)
  (in_bom yes)
  (on_board yes)
  (dnp no)
  (stroke (width 0.1524) (type solid))
  (fill (color 0 0 0 0))
  (property "Sheetname" "Oscillator Splitter" (at 140.462 72.644 0) (show_name no) (do_not_autoplace no) (effects (font (size 1.27 1.27)) (justify left bottom)))
  (property "Sheetfile" "splitter.kicad_sch" (at 204.216 97.282 90) (show_name no) (do_not_autoplace no) (effects (font (size 1.27 1.27)) (justify left top)))
  (pin "Oscillator In +" input (at 165.1 99.06 270) (effects (font (size 1.27 1.27)) (justify left)))
  (pin "Oscillator In -" input (at 177.8 99.06 270) (effects (font (size 1.27 1.27)) (justify left)))
  (pin "Oscillator Rx" input (at 167.64 73.66 90) (effects (font (size 1.27 1.27)) (justify right)))
  (pin "Oscillator Tx" input (at 175.26 73.66 90) (effects (font (size 1.27 1.27)) (justify right))))
 (sheet
  (at 63.5 127)
  (size 63.5 38.1)
  (exclude_from_sim no)
  (in_bom yes)
  (on_board yes)
  (dnp no)
  (stroke (width 0.1524) (type solid))
  (fill (color 0 0 0 0))
  (property "Sheetname" "power" (at 64.008 126.492 0) (show_name no) (do_not_autoplace no) (effects (font (size 1.27 1.27)) (justify left bottom)))
  (property "Sheetfile" "power.kicad_sch" (at 64.008 165.862 0) (show_name no) (do_not_autoplace no) (effects (font (size 1.27 1.27)) (justify left top)))
  (pin "Power Enable" input (at 127 156.21 0) (effects (font (size 1.27 1.27)) (justify right)))
  (pin "Power Faulty" input (at 127 158.75 0) (effects (font (size 1.27 1.27)) (justify right))))
 (sheet
  (at 190.5 25.4)
  (size 60.96 38.1)
  (exclude_from_sim no)
  (in_bom yes)
  (on_board yes)
  (dnp no)
  (fields_autoplaced yes)
  (stroke (width 0.1524) (type solid))
  (fill (color 0 0 0 0))
  (property "Sheetname" "transmitter" (at 190.5 24.6884 0) (show_name no) (do_not_autoplace no) (effects (font (size 1.27 1.27)) (justify left bottom)))
  (property "Sheetfile" "transmitter.kicad_sch" (at 190.5 64.0846 0) (show_name no) (do_not_autoplace no) (effects (font (size 1.27 1.27)) (justify left top)))
  (pin "Oscillator Tx" input (at 190.5 59.69 180) (effects (font (size 1.27 1.27)) (justify left)))
  (pin "PA DET Output" input (at 224.79 63.5 270) (effects (font (size 1.27 1.27)) (justify left)))
  (pin "PA Enable" input (at 229.87 63.5 270) (effects (font (size 1.27 1.27)) (justify left)))
  (pin "Tx In" input (at 190.5 45.72 180) (effects (font (size 1.27 1.27)) (justify left)))
  (pin "Tx Out" input (at 251.46 34.29 0) (effects (font (size 1.27 1.27)) (justify right))))
 (sheet_instances
  (path ""
   (page "1")))
 (embedded_fonts no))
